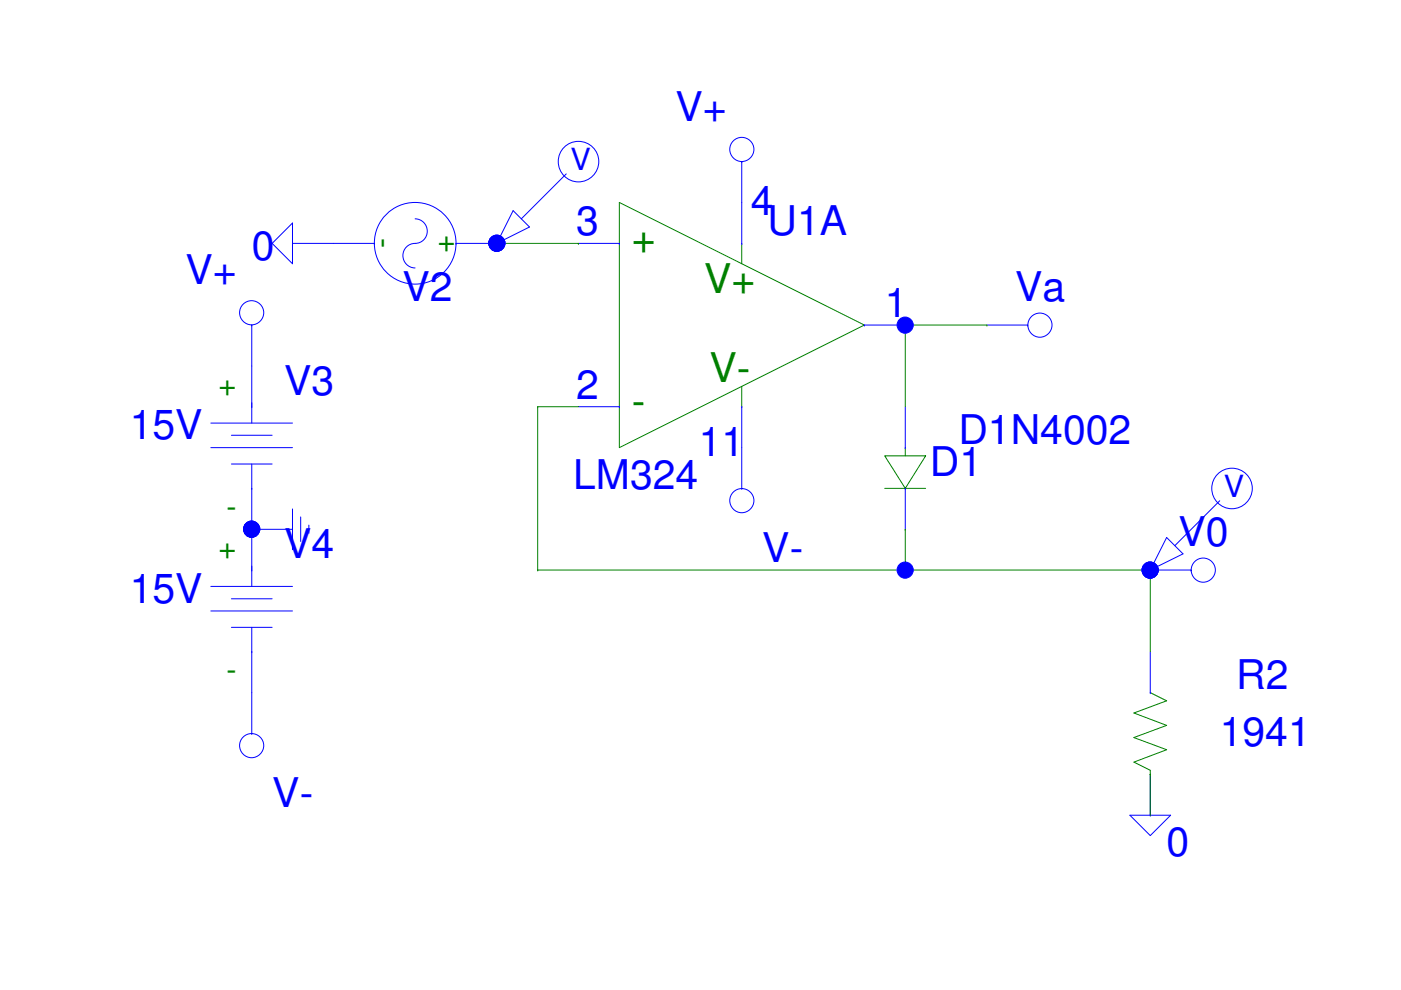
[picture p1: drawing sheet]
<svg xmlns="http://www.w3.org/2000/svg" width="297mm" height="210mm" viewBox="0 0 297 210" stroke-linecap="round" stroke-linejoin="round" font-family="sans-serif">
<path d="M131.3 42.9l52 26-52 26zM157.3 51.6v4.3M157.3 81.9v4.3M187.6 96.6h8.7l-4.4 6.9zM191.9 94.9v1.7M187.6 103.5h8.7M243.9 146.9l3.4 1.7-6.9 2.6 6.9 2.6-6.9 2.6 6.9 2.6-6.9 2.6 3.5 1.7v.9" fill="none" stroke="#008000" stroke-width=".21"/>
<g fill="none" stroke="#00f" stroke-width=".21">
<path d="M70.7 51.6h8.7M79.4 51.6h.1M88 46.4a2.6 2.6 0 0 1 2.6 2.6 2.6 2.6 0 0 1-2.6 2.6 2.6 2.6 0 0 0-2.6 2.6 2.6 2.6 0 0 0 2.6 2.6M96.7 51.6h.1M96.7 51.6h8.6M122.6 51.6h8.7M131.3 51.6h.1M157.3 51.6h.1M157.3 42.9v8.7M53.4 77.6v12.1M183.3 68.9h.1M183.3 68.9h8.6"/>
<path d="M44.7 94.9h17.3M44.7 89.7h17.3M49.1 92.3h8.6M49.1 98.4h8.6M53.4 86.2h.1M53.4 98.4v25.9M122.6 86.2h8.7M131.3 86.2h.1M157.3 86.2h.1M157.3 86.2v8.7M191.9 94.9h.1M191.9 86.2v8.7"/>
<path d="M53.4 103.5h.1M191.9 103.5h.1M191.9 103.5v8.7M44.7 129.5h17.3M44.7 124.3h17.3M49.1 127h8.6M49.1 133h8.6M53.4 120.9h.1M53.4 138.2h.1M53.4 133v13.9M243.9 138.2v8.7M243.9 146.9h.1"/>
<path d="M243.9 164.2h.1M243.9 164.2v8.6"/>
<circle cx="88" cy="51.6" r="8.7"/>
<circle cx="220.5" cy="68.9" r="2.56"/>
</g>
<g fill="none" stroke="#00f" stroke-width=".21">
<path d="M209.2 68.9h8.7M217.9 68.9h.1M239.6 172.8h8.6l-4.3 4.4zM243.9 172.8h.1M243.9 164.2v8.6"/>
<circle cx="157.3" cy="31.7" r="2.56"/>
</g>
<g fill="none" stroke="#00f" stroke-width=".21">
<path d="M157.3 34.3h.1M157.3 34.3v8.6"/>
<circle cx="157.3" cy="106.1" r="2.56"/>
</g>
<g fill="none" stroke="#00f" stroke-width=".21">
<path d="M157.3 94.9v8.6M53.4 112.2h8.6M62 112.2h.1M62 107.9v8.6M63.8 109.6v5.2M65.5 111.3v1.8M157.3 103.5h.1"/>
<circle cx="53.4" cy="66.3" r="2.56"/>
</g>
<g fill="none" stroke="#00f" stroke-width=".21">
<path d="M53.4 68.9h.1M53.4 68.9v8.7"/>
<circle cx="53.4" cy="158.1" r="2.56"/>
</g>
<g fill="none" stroke="#00f" stroke-width=".21">
<path d="M57.7 51.6l4.3-4.3v8.6zM62 51.6h.1M62 51.6h8.7M53.4 155.5h.1M53.4 146.9v8.6"/>
<circle cx="255.1" cy="120.9" r="2.56"/>
</g>
<g fill="none" stroke="#00f" stroke-width=".21">
<path d="M120.1 36.9l-9.6 9.5M108.8 44.7l3.5 3.4-7 3.5zM247.3 114l3.5 3.4-6.9 3.5zM258.6 106.2l-9.5 9.5M243.9 120.9h8.6M252.5 120.9h.1"/>
<circle cx="122.7" cy="34.3" r="4.3"/>
<circle cx="261.2" cy="103.6" r="4.3"/>
</g>
<g fill="none" stroke="#008000" stroke-width=".21">
<path d="M105.3 51.6h17.3M122.6 51.6h.1M191.9 68.9h.1M191.9 68.9h17.3M191.9 68.9v17.3M209.2 68.9h.1M114 86.2h.1M114 86.2v34.7M114 86.2h8.6M191.9 112.2h.1M191.9 112.2v8.7M114 120.9h.1"/>
<path d="M114 120.9h129.9M191.9 120.9h.1M243.9 120.9h.1M243.9 120.9v17.3M243.9 164.2h.1M243.9 164.2v8.6"/>
</g>
<circle cx="105.3" cy="51.6" r="1.72" fill="#00f"/>
<circle cx="105.3" cy="51.6" r="1.72" fill="none" stroke="#00f" stroke-width=".21"/>
<circle cx="191.9" cy="68.9" r="1.72" fill="#00f"/>
<circle cx="191.9" cy="68.9" r="1.72" fill="none" stroke="#00f" stroke-width=".21"/>
<circle cx="243.9" cy="120.9" r="1.72" fill="#00f"/>
<circle cx="243.9" cy="120.9" r="1.72" fill="none" stroke="#00f" stroke-width=".21"/>
<circle cx="191.9" cy="120.9" r="1.72" fill="#00f"/>
<circle cx="191.9" cy="120.9" r="1.72" fill="none" stroke="#00f" stroke-width=".21"/>
<circle cx="53.4" cy="112.2" r="1.72" fill="#00f"/>
<circle cx="53.4" cy="112.2" r="1.72" fill="none" stroke="#00f" stroke-width=".21"/>
<circle cx="53.4" cy="112.2" r="1.72" fill="#00f"/>
<circle cx="53.4" cy="112.2" r="1.72" fill="none" stroke="#00f" stroke-width=".21"/>
<circle cx="53.4" cy="112.2" r="1.72" fill="#00f"/>
<circle cx="53.4" cy="112.2" r="1.72" fill="none" stroke="#00f" stroke-width=".21"/>
<circle cx="105.3" cy="51.6" r="1.72" fill="#00f"/>
<circle cx="105.3" cy="51.6" r="1.72" fill="none" stroke="#00f" stroke-width=".21"/>
<circle cx="105.3" cy="51.6" r="1.72" fill="#00f"/>
<circle cx="105.3" cy="51.6" r="1.72" fill="none" stroke="#00f" stroke-width=".21"/>
<circle cx="243.9" cy="120.9" r="1.72" fill="#00f"/>
<circle cx="243.9" cy="120.9" r="1.72" fill="none" stroke="#00f" stroke-width=".21"/>
<circle cx="243.9" cy="120.9" r="1.72" fill="#00f"/>
<circle cx="243.9" cy="120.9" r="1.72" fill="none" stroke="#00f" stroke-width=".21"/>
<g font-size="8.7" fill="#00f">
<text x="143.2" y="25.7">V+</text>
<text x="159.2" y="45.6">4</text>
<text x="122.2" y="49.9">3</text>
<text x="162.7" y="49.9">U1A</text>
<text x="53.4" y="55.1">0</text>
<text x="39.3" y="60.3">V+</text>
<text x="85.3" y="63.8">V2</text>
<text x="215.2" y="63.8">Va</text>
<text x="187.6" y="67.2">1</text>
<text x="60.2" y="83.7">V3</text>
<text x="122.2" y="84.5">2</text>
<text x="27.5" y="93.2">15V</text>
<text x="203.2" y="94.1">D1N4002</text>
<text x="148.2" y="96.6">11</text>
<text x="197.1" y="101">D1</text>
<text x="121.5" y="103.6">LM324</text>
<text x="60.2" y="118.3">V4</text>
<text x="161.6" y="119.2">V-</text>
<text x="249.8" y="115.7">V0</text>
<text x="27.5" y="127.8">15V</text>
<text x="262.1" y="146">R2</text>
<text x="258.6" y="158.1">1941</text>
<text x="57.7" y="171.1">V-</text>
<text x="247.4" y="181.5">0</text>
</g>
<g font-size="8.7" fill="#008000">
<text x="133.9" y="53.3">+</text>
<text x="149.3" y="62">V+</text>
<text x="150.4" y="81.1">V-</text>
<text x="133.9" y="88">-</text>
</g>
<g font-size="6.5" fill="#00f">
<text x="120.9" y="36">V</text>
<text x="259.5" y="105.3">V</text>
</g>
<g font-size="6.5" fill="#008000">
<text x="79.4" y="50.5" transform="rotate(90 79.4 50.5)">-</text>
<text x="93.2" y="49.7" transform="rotate(90 93.2 49.7)">+</text>
<text x="46.4" y="83.7">+</text>
<text x="48" y="109.6">-</text>
<text x="46.4" y="118.3">+</text>
<text x="48" y="144.3">-</text>
</g>
</svg>
